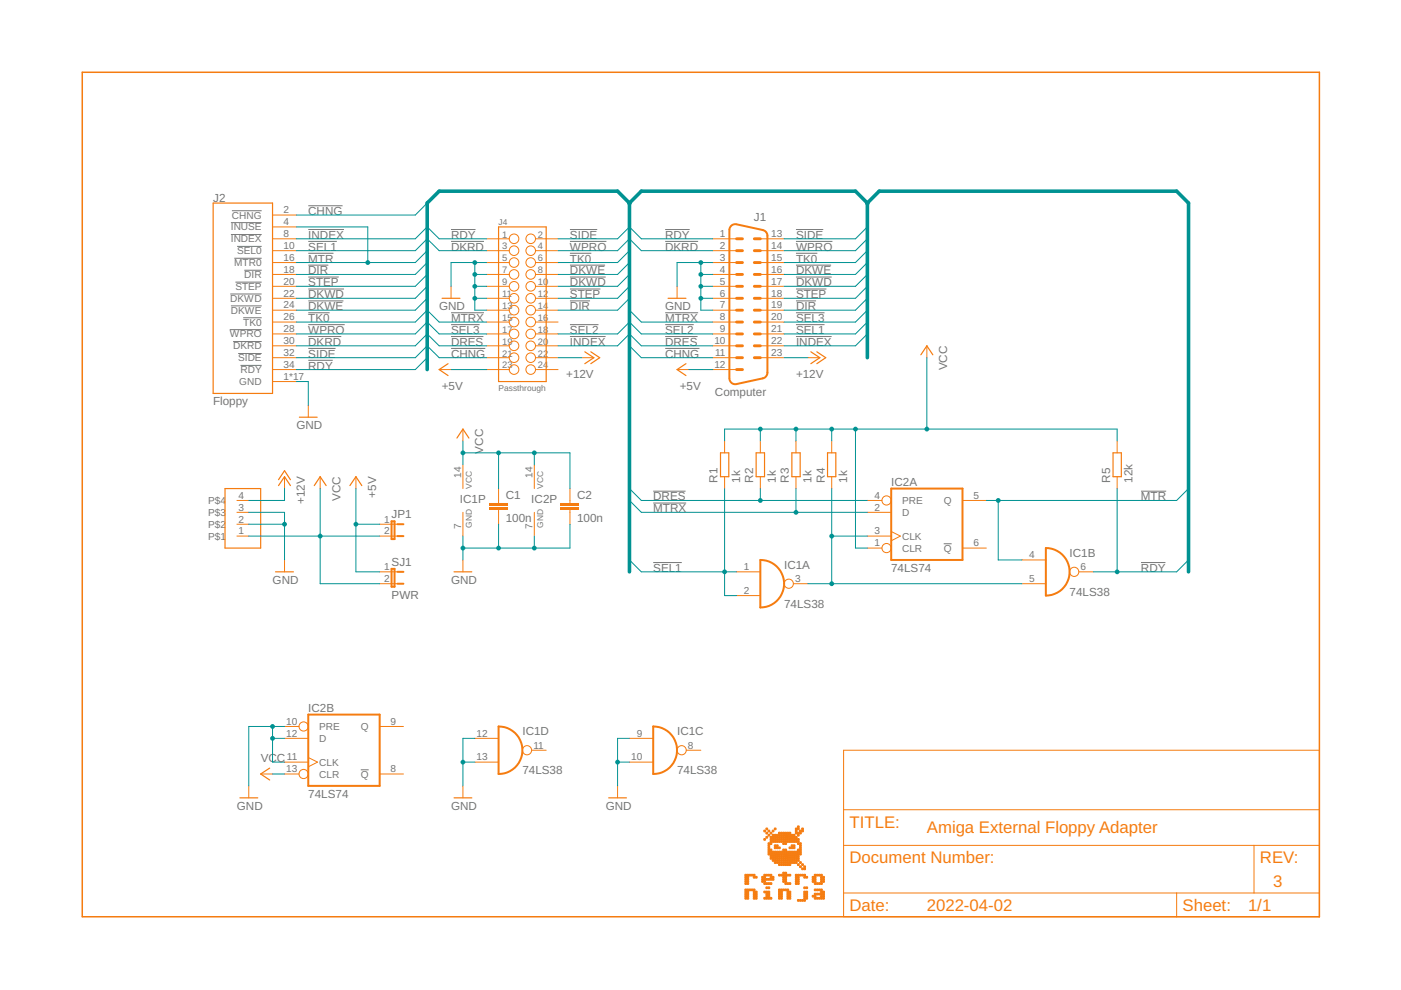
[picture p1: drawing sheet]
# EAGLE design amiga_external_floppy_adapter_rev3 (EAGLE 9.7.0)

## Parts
C1  100n  CAPACITOR-5  [CAP_5MM_2.5X5.0_ROUND]
C2  100n  CAPACITOR-5  [CAP_5MM_2.5X5.0_ROUND]
IC1  74LS38  7438_DIL14  [DIL14]
IC2  74LS74  74LS74N  [DIL14]
J1  Computer  DSUB_M23  [DSUB_M23D]
J2  Floppy  AMIGA_FLOPPYDRV_CONNECTOR/IDC  [HEADER_2X17_WALLED]
J3  HEADER_1X4_2.50MM_RIGHT  [HEADER_1X4_2.50_RIGHT]
J4  Passthrough  HEADER_2X12/IDC  [HEADER_2X12_WALLED]
JP1  JUMPER-2  [HEADER_1X2]
R1  1k  R-EU_0207/10  [0207/10]
R2  1k  R-EU_0207/10  [0207/10]
R3  1k  R-EU_0207/10  [0207/10]
R4  1k  R-EU_0207/10  [0207/10]
R5  12k  R-EU_0207/10  [0207/10]
SJ1  PWR  JUMPER-2SJ  [SJ-2]

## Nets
!CHNG: J1.11 J2.2(!CHNG) J4.21
!DIR: J1.19 J2.18(!DIR) J4.14
!DKRD: J1.2 J2.30(!DKRD) J4.3
!DKWD: J1.17 J2.22(!DKWD) J4.10
!DKWE: J1.16 J2.24(!DKWE) J4.8
!DRES: IC2.4(A:PRE) J1.10 J4.19 R2.1
!INDEX: J1.22 J2.8(!INDEX) J4.20
!MTR: IC1.4(B:I0) IC2.5(A:Q) J2.4(!INUSE) J2.16(!MTR0)
!MTRX: IC2.2(A:D) J1.8 J4.15 R3.1
!RDY: IC1.6(B:O) J1.1 J2.34(!RDY) J4.1 R5.1
!SEL1: IC1.1(A:I0) IC1.2(A:I1) J1.21 J2.10(!SEL0) R1.1
!SEL2: J1.9 J4.18
!SEL3: J1.20 J4.17
!SIDE: J1.13 J2.32(!SIDE) J4.2
!STEP: J1.18 J2.20(!STEP) J4.12
!TK0: J1.15 J2.26(!TK0) J4.6
!WPRO: J1.14 J2.28(!WPRO) J4.4
+5V: J1.12 J4.23 JP1.1 SJ1.1
+12V: J1.23 J3.4 J4.22
GND: C1.2 C2.2 IC1.7(P:GND) IC1.9(C:I0) IC1.10(C:I1) IC1.12(D:I0) IC1.13(D:I1) IC2.7(P:GND) IC2.10(B:PRE) IC2.11(B:CLK) IC2.12(B:D) J1.3 J1.4 J1.5 J1.6 J1.7 J2.1(GND) J2.3(GND) J2.5(GND) J2.7(GND) J2.9(GND) J2.11(GND) J2.13(GND) J2.15(GND) J2.17(GND) J2.19(GND) J2.21(GND) J2.23(GND) J2.25(GND) J2.27(GND) J2.29(GND) J2.31(GND) J2.33(GND) J3.2 J3.3 J4.5 J4.7 J4.9 J4.11 J4.13
N$1: IC1.3(A:O) IC1.5(B:I1) IC2.3(A:CLK) R4.1
VCC: C1.1 C2.1 IC1.14(P:VCC) IC2.1(A:CLR) IC2.13(B:CLR) IC2.14(P:VCC) J3.1 JP1.2 R1.2 R2.2 R3.2 R4.2 R5.2 SJ1.2
Unconnected: IC1.8(C:O) IC1.11(D:O) IC2.6(A:!Q) IC2.8(B:!Q) IC2.9(B:Q) J4.16 J4.24

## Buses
DATA:!CHNG,!DIR,!DKRD,!DKWD,!DKWE,!DRES,!INDEX,!INUSE,!MTR,!MTRX,!RDY,!SEL1,!SEL2,!SEL3,!SIDE,!STEP,!TK0,!WPRO

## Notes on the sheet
- Amiga External Floppy Adapter
- 3
- 2022-04-02
